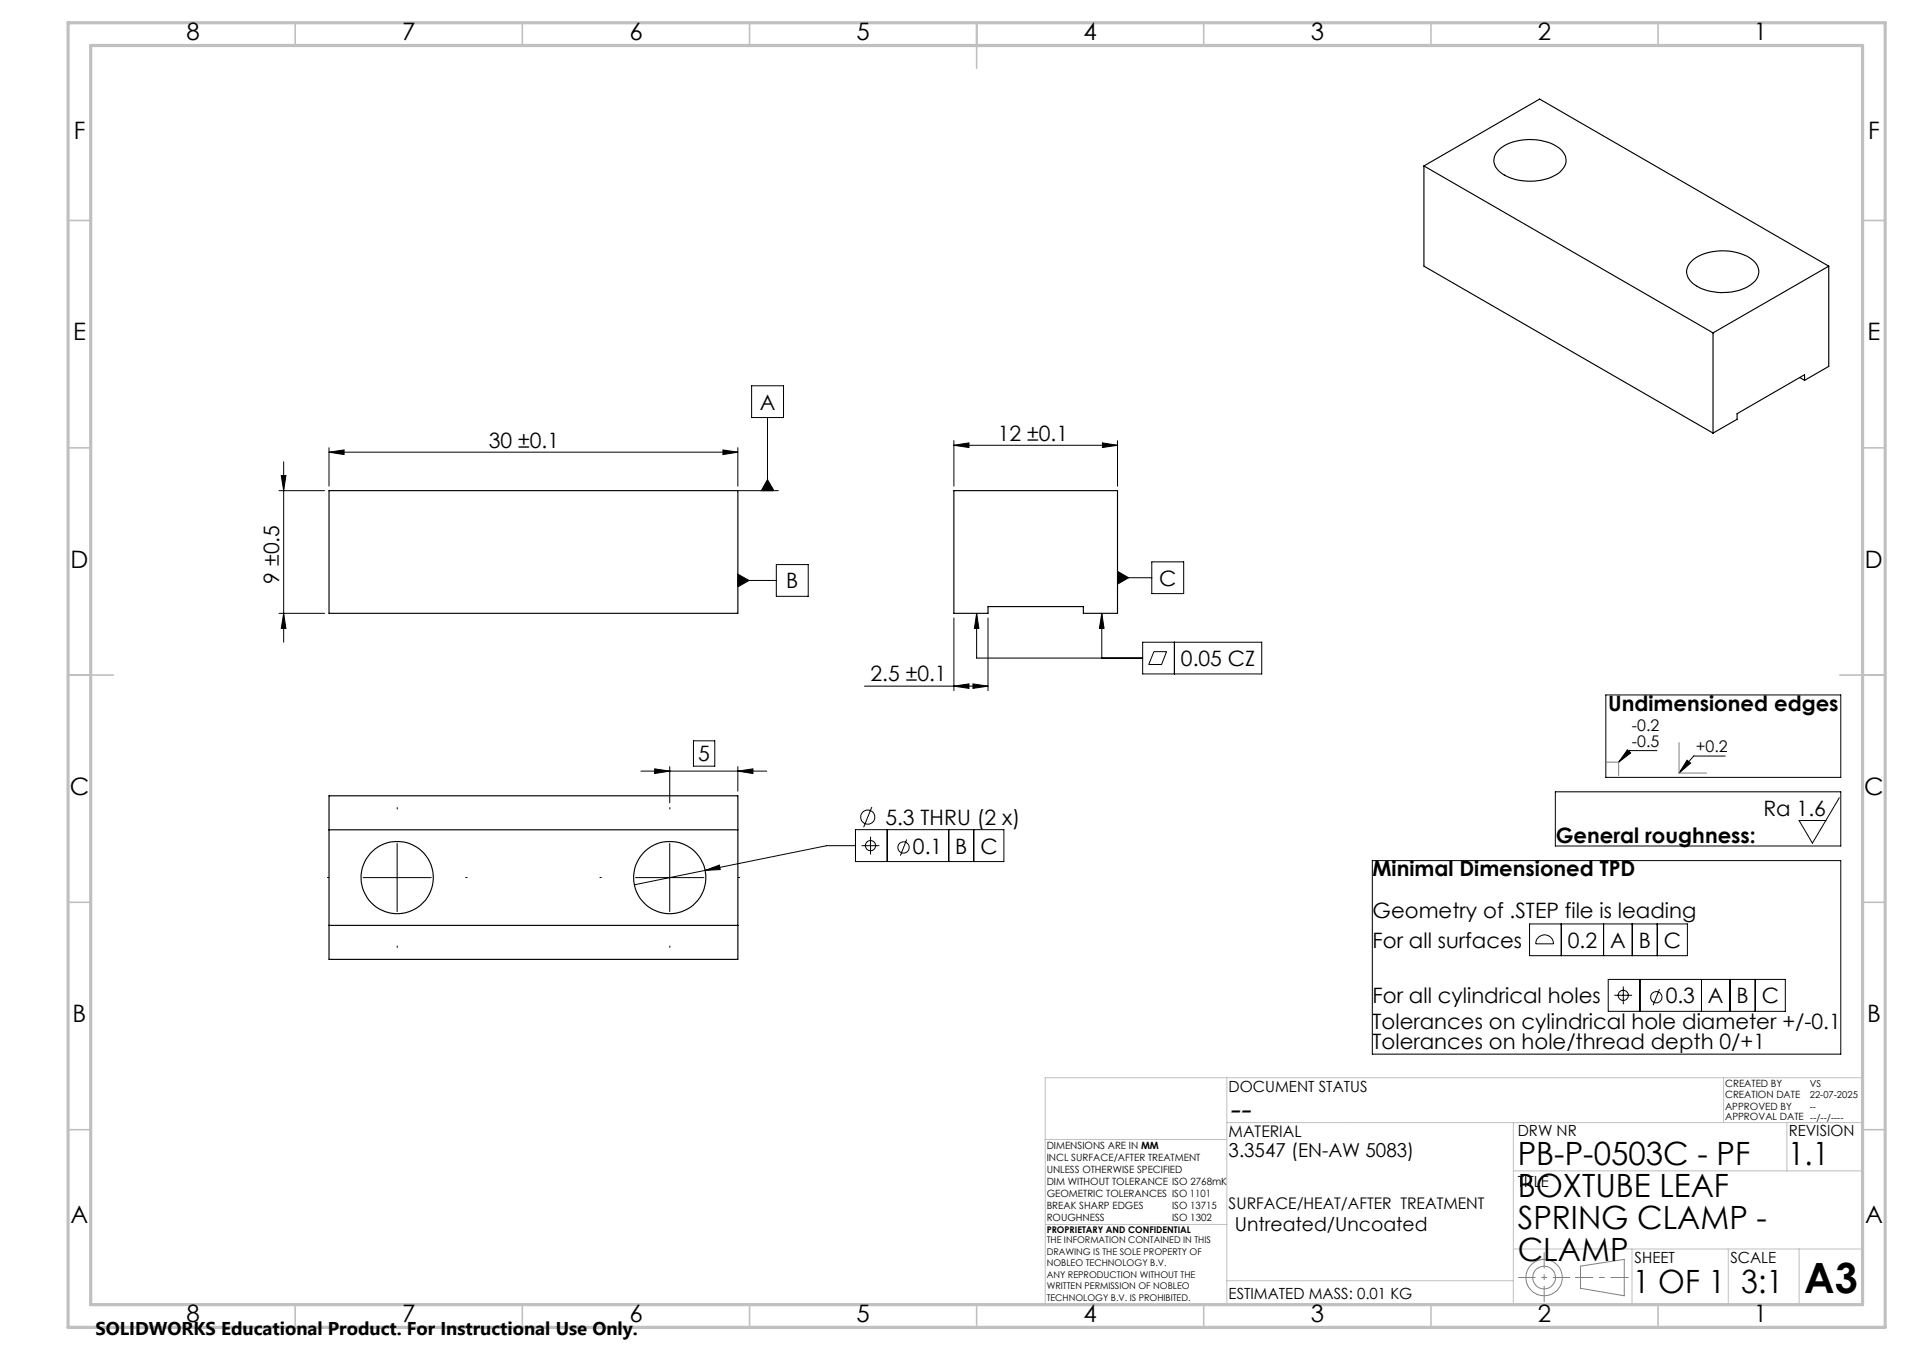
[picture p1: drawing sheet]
<svg xmlns="http://www.w3.org/2000/svg" width="420mm" height="297mm" viewBox="0 0 420 297" stroke-linecap="round" stroke-linejoin="round" font-family="sans-serif">
<g fill="none" stroke="#000" stroke-width=".22">
<path d="M72.4 99.5l3.3-.5v1zM72.4 98.5v8.5M72.4 99.5h90M159.1 99l3.3 .5-3.3 .5zM162.4 98.5v8.5M165.5 84.9h7v7h-7zM168.9 91.9v16M210 98l3.3-.6v1.1zM210 96.9v10.1M210 98h36M242.7 97.4l3.3 .6-3.3 .5zM246 96.9v10.1"/>
<path d="M61.4 107.9h10M61.9 104.6h1l-.5 3.3zM62.4 101.6v39.7M162.4 107.9h8.9M168.9 105.5l1.5 2.4h-2.8zM61.4 134.9h10M62.4 134.9l.5 3.4h-1zM162.4 126.3l2.5 1.4-2.5 1.4zM162.4 127.7h8.5M170.9 124.2h7v7h-7zM210 136v15.9M215 134.9l.5 3.4h-1z"/>
<path d="M215 134.9v9.9h36.5M217.5 136v15.9M242.5 134.9l.5 3.4h-1zM242.5 134.9v9.9M246 125.7l2.4 1.4-2.4 1.4zM246 127.1h7.5M253.5 123.6h7.1v7h-7.1zM190.3 151h27.2M210 151l3.3-.5v.9zM214.2 150.5l3.3 .5-3.3 .4zM251.5 141.3h26.2v7h-26.2zM254 143.4h2.8l-1.1 2.8h-2.8z"/>
<path d="M258.5 141.3v7M353.5 152.9h51.7v18.1h-51.7zM141.1 169.6h27.7M144.1 169.2l3.3 .4-3.3 .6zM147.4 168.7v7.9M152.6 163h4.7v5.6h-4.7zM162.4 169.6l3.3-.4v1zM162.4 168.7v5.4M191.9 177.5l-1.8 4.5M342.4 174.2h62.8v11.9h-62.8zM358.2 165l.8 .7-2.7 2zM364.7 165.1h-5.9l-2.5 2.6"/>
<path d="M371.4 167.2l.7 .7-2.5 2.2zM379.8 166.3h-7l-3.2 3.8M404.9 175.5l-5.9 10-3-5h5.9M79.9 193.1h15M87.4 185.6v15M139.9 193.1h15M147.4 185.6v15M155.2 191.5l3.2-1.2 .1 1zM188.3 186.1h-6.3l-42.4 8.6M188.3 182.5h32.7v7h-32.7zM189.7 186.1h3.9M191.6 184.1v3.9"/>
<path d="M195.3 182.5v7M199.6 184.7l-1.4 3.5M208.8 182.5v7M214.3 182.5v7M302.1 189.3h103.1v42.6h-103.1zM336.7 203.3h34.7v7h-34.7zM338.7 206.2a1.99 1.99 0 0 1 2.1-.3 1.99 1.99 0 0 1 1.2 1.7h-3.9a1.92 1.92 0 0 1 .6-1.4zM343.7 203.3v7M353 203.3v7M354 215.5h39v7h-39zM355.4 219h3.9M357.3 217v3.9"/>
<path d="M359.3 203.3v7M361 215.5v7M364.8 203.3v7M365.3 217.6l-1.4 3.6M374.5 215.5v7M380.8 215.5v7M386.4 215.5v7"/>
<circle cx="191" cy="179.8" r="1.55"/>
<circle cx="191.6" cy="186" r="1.13"/>
<circle cx="198.9" cy="186.4" r="1.24"/>
<circle cx="357.3" cy="219" r="1.13"/>
<circle cx="364.6" cy="219.4" r="1.24"/>
</g>
<g fill="none" stroke="#808080" stroke-width=".22">
<path d="M353.6 167.7h2.7v2.9M369.6 163.4v6.7h6.1M347.9 278.5l9.6-1.4v8l-9.6-1.7z"/>
<circle cx="339.9" cy="281" r="2.51"/>
<circle cx="339.9" cy="281.1" r="4"/>
</g>
<path d="M334.2 281h11.4" fill="none" stroke="#808080" stroke-width=".22" stroke-dasharray="15.2 1.3 1.3 1.3" stroke-dashoffset="11.4" stroke-linecap="butt"/>
<path d="M339.9 275.5v10.9" fill="none" stroke="#808080" stroke-width=".22" stroke-dasharray="15.2 1.3 1.3 1.3" stroke-dashoffset="11.7" stroke-linecap="butt"/>
<path d="M346.7 281h11.8" fill="none" stroke="#808080" stroke-width=".22" stroke-dasharray="15.2 1.3 1.3 1.3" stroke-dashoffset="11.2" stroke-linecap="butt"/>
<g fill="none" stroke="#c0c0c0" stroke-width=".22">
<path d="M270.1 237.1v49.9M379.4 237.1v9.9M410.1 237.1h-180v49.9M230 250.7h40M270.1 247h140M333.1 257.6h77M333.1 247v40M393.3 247v10.6M230.2 269.4h39.9M333.1 274.8h77M359.2 274.8v12.2M380.4 274.8v12.2"/>
<path d="M396 274.8v12.2M270.1 281.8h63"/>
</g>
<g fill="none" stroke="#c0c0c0" stroke-width=".35">
<path d="M65 5v5M115 5v5M165 5v5M215 5v10M265 5v5M315 5v5M365 5v5M15 48.5h5M410 48.5h5M15 98.5h5M410 98.5h5M15 148.5h10"/>
<path d="M405 148.5h10M15 198.5h5M410 198.5h5M15 248.5h5M410 248.5h5M65 287v5M115 287v5M165 287v5M215 287v5M265 287v5M315 287v5M365 287v5"/>
</g>
<path d="M15 5h400v287h-400zM20 10h390v277h-390z" fill="none" stroke="#c0c0c0" stroke-width=".7"/>
<g fill="#000">
<path d="M72.4 99.5l3.3-.5v1zM159.1 99l3.3 .5-3.3 .5zM168.9 105.5l1.5 2.4h-2.8zM162.4 126.3l2.5 1.4-2.5 1.4zM144.1 169.2l3.3 .4-3.3 .6zM162.4 169.6l3.3-.4v1zM155.2 191.5l3.3-.2-.1-1zM210 98l3.3-.6v1.1zM242.7 97.4l3.3 .6-3.3 .5zM215 134.9l.5 3.4h-1zM242.5 134.9l.5 3.4h-1zM246 125.7l2.4 1.4-2.4 1.4z"/>
<path d="M61.9 104.6h1l-.5 3.3zM62.4 134.9l.5 3.4h-1z"/>
<path d="M214.2 150.5l3.3 .5-3.3 .4zM210 151l3.3-.5v.9z"/>
<path d="M371.4 167.2l.7 .7-2.5 2.2zM358.2 165l.8 .7-2.7 2z"/>
</g>
<g fill="none" stroke="#000" stroke-width=".25">
<path d="M313.4 36.5v22.1l63.7 36.7M313.4 36.5l63.7 36.7M313.4 36.5l25.5-14.7 63.7 36.8M329.9 33a11.2 11.2 0 0 1 9.7-2 6.6 6.6 0 0 1 5 3.5 3.8 3.8 0 0 1-2.6 4.2 12 12 0 0 1-11.8-.9 3 3 0 0 1-.3-4.8zM372.4 57.5a11.1 11.1 0 0 1 9.6-2 6.4 6.4 0 0 1 5 3.5 3.5 3.5 0 0 1-2 3.9 11.9 11.9 0 0 1-12.4-.5 3.1 3.1 0 0 1-.2-4.9zM402.6 58.6l-25.5 14.6M402.6 58.6v22l-5.4 3.1M377.1 73.2v22.1M396.2 83l1 .7M397.2 83.7v-1.3l-14.8 8.6v1.2l-5.3 3.1M72.4 107.9h90v27h-90zM210 107.9h36v27h-7.5v-1.4h-21v1.4h-7.5z"/>
<path d="M72.4 175.1h90v36h-90zM72.4 182.6h90M72.4 203.6h90"/>
<circle cx="87.4" cy="193.1" r="7.9"/>
<circle cx="147.4" cy="193.1" r="8"/>
</g>
<path d="M87.4 178.1v-.5M147.4 178.1v-.5M72.4 193.1h-.4M102.4 193.1h.5M132.4 193.1h-.4M162.4 193.1h.5M87.4 208.1v.4M147.4 208.1v.4" fill="none" stroke="#000" stroke-width=".22" stroke-dasharray="15.2 1.3 1.3 1.3" stroke-linecap="butt"/>
<text font-size="9.2" x="397.2" y="284.5">A3</text>
<text font-size="7.3" x="270.4" y="246.3">--</text>
<g font-size="7.1">
<text x="334.1" y="256.2">PB-P-0503C - PF</text>
<text x="393.6" y="256.2">1.1</text>
<text x="334.1" y="263.3">BOXTUBE LEAF</text>
<text x="334.1" y="270.3">SPRING CLAMP -</text>
<text x="334.1" y="277.4">CLAMP</text>
<text x="359.4" y="284.5">1 OF 1</text>
<text x="383.3" y="284.5">3:1</text>
</g>
<g font-size="5.3">
<text x="41" y="8.9">8</text>
<text x="88.5" y="8.9">7</text>
<text x="138.5" y="8.9">6</text>
<text x="188.5" y="8.9">5</text>
<text x="238.5" y="8.9">4</text>
<text x="288.5" y="8.9">3</text>
<text x="338.5" y="8.9">2</text>
<text x="386" y="8.9">1</text>
<text x="16.2" y="30.7">F</text>
<text x="411.2" y="30.7">F</text>
<text x="16.1" y="74.9">E</text>
<text x="411.1" y="74.9">E</text>
<text x="15.5" y="124.9">D</text>
<text x="410.5" y="124.9">D</text>
<text x="15.4" y="174.9">C</text>
<text x="410.4" y="174.9">C</text>
<text x="16" y="224.9">B</text>
<text x="411" y="224.9">B</text>
<text x="15.5" y="269.2">A</text>
<text x="410.5" y="269.2">A</text>
<text x="41" y="290.9">8</text>
<text x="88.5" y="290.9">7</text>
<text x="138.5" y="290.9">6</text>
<text x="188.5" y="290.9">5</text>
<text x="238.5" y="290.9">4</text>
<text x="288.5" y="290.9">3</text>
<text x="338.5" y="290.9">2</text>
<text x="386" y="290.9">1</text>
</g>
<g font-size="4.7">
<text x="167.2" y="90.1">A</text>
<text x="107.6" y="98.5">30 ±0.1</text>
<text x="219.7" y="96.9">12 ±0.1</text>
<text x="61.4" y="128.4" transform="rotate(-90 61.4 128.4)">9 ±0.5</text>
<text x="173.1" y="129.5">B</text>
<text x="255.2" y="128.8">C</text>
<text x="191.6" y="149.9">2.5 ±0.1</text>
<text x="260" y="146.5">0.05 CZ</text>
<text x="354" y="156.4">Undimensioned edges</text>
<text x="153.7" y="167.5">5</text>
<text x="388.2" y="179.5">Ra 1.6</text>
<text x="194.9" y="181.5">5.3 THRU (2 x)</text>
<text x="342.5" y="185.5">General roughness:</text>
<text x="201" y="187.8">0.1</text>
<text x="210.3" y="187.8">B</text>
<text x="215.8" y="187.8">C</text>
<text x="302.1" y="192.8">Minimal Dimensioned TPD</text>
<text x="302.1" y="201.9">Geometry of .STEP file is leading</text>
<text x="302.1" y="208.5">For all surfaces</text>
<text x="345.1" y="208.5">0.2</text>
<text x="354.4" y="208.5">A</text>
<text x="360.7" y="208.5">B</text>
<text x="366.3" y="208.5">C</text>
<text x="302.1" y="220.7">For all cylindrical holes</text>
<text x="366.7" y="220.7">0.3</text>
<text x="376" y="220.7">A</text>
<text x="382.3" y="220.7">B</text>
<text x="387.8" y="220.7">C</text>
<text x="302.1" y="226.3">Tolerances on cylindrical hole diameter +/-0.1</text>
<text x="302.1" y="230.9">Tolerances on hole/thread depth 0/+1</text>
</g>
<g font-size="4.2">
<text x="270.4" y="254.6">3.3547 (EN-AW 5083)</text>
<text x="271.8" y="270.8">Untreated/Uncoated</text>
</g>
<text font-size="4.1" x="21" y="293.7">SOLIDWORKS Educational Product. For Instructional Use Only.</text>
<g font-size="3.5">
<text x="359.2" y="160.9">-0.2</text>
<text x="359.2" y="164.3">-0.5</text>
<text x="373.3" y="165.5">+0.2</text>
<text x="270.4" y="250.1">MATERIAL</text>
<text x="270.4" y="266">SURFACE/HEAT/AFTER TREATMENT</text>
</g>
<g font-size="3.4">
<text x="270.4" y="240.2">DOCUMENT STATUS</text>
<text x="334.1" y="250">DRW NR</text>
<text x="393.7" y="250">REVISION</text>
<text x="334.1" y="261.1">TITLE</text>
<text x="359.8" y="277.9">SHEET</text>
<text x="380.9" y="277.9">SCALE</text>
<text x="270.4" y="285.7">ESTIMATED MASS: 0.01 KG</text>
</g>
<g font-size="2.2">
<text x="379.7" y="239.1">CREATED BY</text>
<text x="379.7" y="244.2">APPROVED BY</text>
<text x="379.7" y="241.6">CREATION DATE</text>
<text x="379.7" y="246.5">APPROVAL DATE --/--/----</text>
<text x="230.4" y="252.7">DIMENSIONS ARE IN MM</text>
<text x="230.4" y="255.4">INCL SURFACE/AFTER TREATMENT</text>
<text x="230.4" y="258">UNLESS OTHERWISE SPECIFIED</text>
<text x="230.4" y="260.7">DIM WITHOUT TOLERANCE ISO 2768mK</text>
<text x="230.4" y="263.3">GEOMETRIC TOLERANCES ISO 1101</text>
<text x="230.4" y="266">BREAK SHARP EDGES</text>
<text x="230.4" y="268.6">ROUGHNESS</text>
<text x="258" y="266">ISO 13715</text>
<text x="258" y="268.7">ISO 1302</text>
</g>
<g font-size="2.1">
<text x="398.4" y="239.1">VS</text>
<text x="398.4" y="244.2">--</text>
<text x="398.4" y="241.7">22-07-2025</text>
</g>
<g font-size="2">
<text x="230.4" y="271.3">PROPRIETARY AND CONFIDENTIAL</text>
<text x="230.4" y="273.5">THE INFORMATION CONTAINED IN THIS</text>
<text x="230.4" y="276.1">DRAWING IS THE SOLE PROPERTY OF</text>
<text x="230.4" y="278.6">NOBLEO TECHNOLOGY B.V.</text>
<text x="230.4" y="281.1">ANY REPRODUCTION WITHOUT THE</text>
<text x="230.4" y="283.6">WRITTEN PERMISSION OF NOBLEO</text>
<text x="230.4" y="286.2">TECHNOLOGY B.V. IS PROHIBITED.</text>
</g>
</svg>
